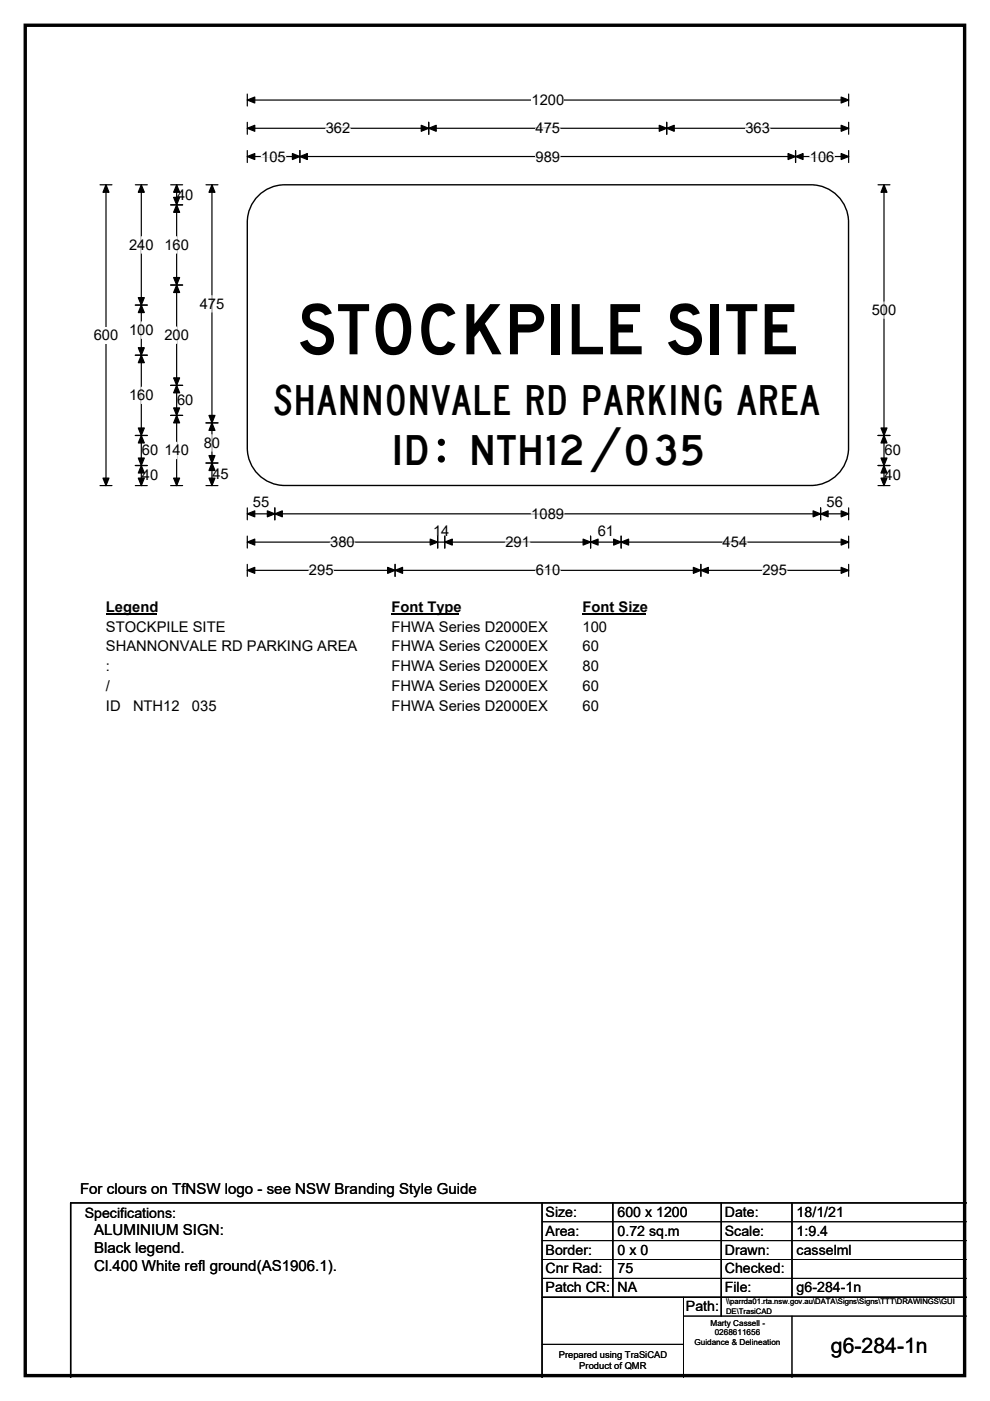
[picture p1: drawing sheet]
<svg xmlns="http://www.w3.org/2000/svg" width="210mm" height="297mm" viewBox="0 0 210 297" stroke-linecap="round" stroke-linejoin="round" font-family="sans-serif">
<path d="M5.4 5.4h199.2v286.3h-199.2z" fill="none" stroke="#000" stroke-width=".72"/>
<path d="M52.5 19.9v2.6M180 19.9v2.6M52.5 21.2h127.5" fill="none" stroke="#000" stroke-width=".25"/>
<path d="M52.5 21.2l1.5-.6v1.2zM178.4 20.6l1.6 .6-1.6 .6z" fill="#000" stroke="#000" stroke-width=".25"/>
<path d="M112.8 19.5h6.9v3.5h-6.9z" fill="#fff"/>
<g fill="none" stroke="#000" stroke-width=".25">
<path d="M21.2 39.2h2.5M22.5 39.2v63.8M52.5 27.2h127.5M52.5 25.9v2.6M52.5 31.9v2.6M52.5 33.2h127.5M63.6 31.9v2.6M90.9 25.9v2.6M141.4 25.9v2.6M168.7 31.9v2.6M180 25.9v2.6M180 31.9v2.6"/>
<path d="M21.2 103h2.5M52.5 107.7v2.5M52.5 113.7v2.5M52.5 119.7v2.5M52.5 108.9h127.5M52.5 114.9h127.5M58.3 107.7v2.5M83.8 119.7v2.5M92.8 113.7v2.5M94.3 113.7v2.5M125.3 113.7v2.5M131.7 113.7v2.5"/>
<path d="M148.7 119.7v2.5M174.1 107.7v2.5M180 107.7v2.5M180 113.7v2.5M180 119.7v2.5M52.5 120.9h127.5"/>
</g>
<g fill="#000" stroke="#000" stroke-width=".25">
<path d="M22.5 39.2l.6 1.6h-1.3zM52.5 27.2l1.5-.6v1.2zM52.5 33.2l1.5-.6v1.2zM63.6 33.2l1.6-.6v1.2zM62 32.6l1.6 .6-1.6 .6zM90.9 27.2l1.6-.6v1.2zM89.3 26.6l1.6 .6-1.6 .6zM139.8 26.6l1.6 .6-1.6 .6zM141.4 27.2l1.6-.6v1.2zM167.2 32.6l1.5 .6-1.5 .6zM168.7 33.2l1.6-.6v1.2zM178.4 26.6l1.6 .6-1.6 .6z"/>
<path d="M178.4 32.6l1.6 .6-1.6 .6zM21.8 101.4h1.3l-.6 1.6zM52.5 108.9l1.5-.6v1.3zM52.5 114.9l1.5-.6v1.3zM58.3 108.9l1.6-.6v1.3zM56.7 108.3l1.6 .6-1.6 .7zM91.2 114.3l1.6 .6-1.6 .7zM94.3 114.9l1.6-.6v1.3zM123.7 114.3l1.6 .6-1.6 .7zM125.3 114.9l1.6-.6v1.3zM130.2 114.3l1.5 .6-1.5 .7zM131.7 114.9l1.6-.6v1.3z"/>
<path d="M172.5 108.3l1.6 .6-1.6 .7zM174.1 108.9l1.5-.6v1.3zM178.4 108.3l1.6 .6-1.6 .7zM178.4 114.3l1.6 .6-1.6 .7zM52.5 120.9l1.5-.6v1.3zM83.8 120.9l1.6-.6v1.3zM82.2 120.3l1.6 .6-1.6 .7zM147.1 120.3l1.6 .6-1.6 .7zM148.7 120.9l1.5-.6v1.3zM178.4 120.3l1.6 .6-1.6 .7z"/>
</g>
<g fill="none" stroke="#fff" stroke-width=".25">
<path d="M55.4 33.2h5.2M69.1 27.2h5.2M113.6 27.2h5.2M113.6 33.2h5.2M158.1 27.2h5.2M171.8 33.2h5.2M70 114.9h5.2M107.2 114.9h5.2M112.7 108.9h6.9M153.3 114.9h5.2M65.5 120.9h5.2M113.6 120.9h5.2"/>
<path d="M161.7 120.9h5.2"/>
</g>
<path d="M19.9 69.3h5.2v3.5h-5.2z" fill="#fff"/>
<g fill="none" stroke="#000" stroke-width=".25">
<path d="M28.7 39.2h2.5M30 39.2v63.8M36.2 39.2h2.5M37.5 39.2v63.8M43.7 39.2h2.5M45 39.2v63.8M186.2 39.2h2.6M187.5 39.2v63.8M36.2 43.4h2.5M28.7 64.7h2.5M28.7 75.3h2.5M36.2 60.4h2.5"/>
<path d="M28.7 92.3h2.5M28.7 98.7h2.5M36.2 81.7h2.5M36.2 88.1h2.5M43.7 89.7h2.5M43.7 98.2h2.5M186.2 92.3h2.6M186.2 98.7h2.6M28.7 103h2.5M36.2 103h2.5M43.7 103h2.5M186.2 103h2.6"/>
</g>
<g fill="#000" stroke="#000" stroke-width=".25">
<path d="M30 39.2l.6 1.6h-1.3zM37.5 39.2l.6 1.6h-1.3zM45 39.2l.6 1.6h-1.3zM187.5 39.2l.6 1.6h-1.2zM37.5 43.4l.6 1.6h-1.3zM36.8 41.8h1.3l-.6 1.6zM30 64.7l.6 1.6h-1.3zM29.3 73.7h1.3l-.6 1.6zM29.3 63.1h1.3l-.6 1.6zM30 75.3l.6 1.6h-1.3zM36.8 58.8h1.3l-.6 1.6zM37.5 60.4l.6 1.6h-1.3z"/>
<path d="M29.3 90.7h1.3l-.6 1.6zM30 92.3l.6 1.6h-1.3zM29.3 97.1h1.3l-.6 1.6zM30 98.7l.6 1.6h-1.3zM36.8 80.1h1.3l-.6 1.6zM37.5 81.7l.6 1.6h-1.3zM36.8 86.5h1.3l-.6 1.6zM37.5 88.1l.6 1.6h-1.3zM45 89.7l.6 1.5h-1.3zM44.3 96.6h1.3l-.6 1.6zM44.3 88.1h1.3l-.6 1.6zM45 98.2l.6 1.6h-1.3z"/>
<path d="M187.5 92.3l.6 1.6h-1.2zM186.9 97.1h1.2l-.6 1.6zM186.9 90.7h1.2l-.6 1.6zM187.5 98.7l.6 1.6h-1.2zM29.3 101.4h1.3l-.6 1.6zM36.8 101.4h1.3l-.6 1.6zM44.3 101.4h1.3l-.6 1.6zM186.9 101.4h1.2l-.6 1.6z"/>
</g>
<path d="M30 50.2v3.5M37.5 50.2v3.5M30 68.2v3.6M37.5 69.3v3.5M45 62.7v3.5M187.5 64v3.5M30 82.1v3.5M37.5 93.8v3.5M45 92.2v3.5" fill="none" stroke="#fff" stroke-width=".25"/>
<path d="M22.5 126.9h10.7v3.5h-10.7z" fill="#fff"/>
<path d="M22.5 130.2h10.7" fill="none" stroke="#000" stroke-width=".32"/>
<path d="M83 126.9h14.4v3.5h-14.4z" fill="#fff"/>
<path d="M83 130.2h14.4" fill="none" stroke="#000" stroke-width=".32"/>
<path d="M123.6 126.9h13.4v3.5h-13.4z" fill="#fff"/>
<path d="M123.6 130.2h13.4" fill="none" stroke="#000" stroke-width=".32"/>
<g fill="#fff">
<path d="M22.5 131.1h25.2v3.5h-25.2z"/>
<path d="M83 131.1h33.1v3.5h-33.1z"/>
<path d="M123.6 131.1h5.2v3.5h-5.2z"/>
<path d="M22.5 135.3h53v3.5h-53z"/>
<path d="M83 135.3h33.1v3.5h-33.1z"/>
<path d="M123.6 135.3h3.4v3.5h-3.4z"/>
<path d="M22.5 139.5h.8v3.5h-.8z"/>
<path d="M83 139.5h33.1v3.5h-33.1z"/>
<path d="M123.6 139.5h3.4v3.5h-3.4z"/>
<path d="M22.5 143.7h.9v3.5h-.9z"/>
<path d="M83 143.7h33.1v3.5h-33.1z"/>
<path d="M123.6 143.7h3.4v3.5h-3.4z"/>
<path d="M22.5 147.9h23.4v3.5h-23.4z"/>
<path d="M83 147.9h33.1v3.5h-33.1z"/>
<path d="M123.6 147.9h3.4v3.5h-3.4z"/>
</g>
<path d="M54.8 41.5a7.9 7.9 0 0 1 5.6-2.3h111.6a8 8 0 0 1 8 7.9v47.9a8 8 0 0 1-8 7.9h-111.6a8 8 0 0 1-7.9-7.9v-47.9a7.9 7.9 0 0 1 2.3-5.6z" fill-rule="evenodd" fill="#fff" stroke="#fff" stroke-width=".21"/>
<path d="M54.8 41.5a7.9 7.9 0 0 1 5.6-2.3h111.6a8 8 0 0 1 8 7.9v47.9a8 8 0 0 1-8 7.9h-111.6a8 8 0 0 1-7.9-7.9v-47.9a7.9 7.9 0 0 1 2.3-5.6zM115 255v37M130 255v20M153 255v24M168 255v20M205 255h-190v37M115 275h90" fill="none" stroke="#000" stroke-width=".3"/>
<path d="M115 259h90M115 263h90M115 267h90M115 271h90M145 279h60M145 275v17M168 279v13M115 285h30" fill="none" stroke="#000" stroke-width=".21"/>
<text font-size="14.8" x="63.1" y="75.1">STOCKPILE SITE</text>
<text font-size="11.8" x="92.5" y="97.9">:</text>
<g font-size="8.8">
<text x="57.9" y="87.9">SHANNONVALE RD PARKING AREA</text>
<text x="83.1" y="98.6">ID</text>
<text x="99.4" y="98.6">NTH12/035</text>
</g>
<text font-size="4.5" x="176.2" y="286.9">g6-284-1n</text>
<g font-size="3.2">
<text x="17" y="253.1">For clours on TfNSW logo - see NSW Branding Style Guide</text>
<text x="20" y="261.9">ALUMINIUM SIGN:</text>
<text x="20" y="265.7">Black legend.</text>
<text x="20" y="269.6">Cl.400 White refl ground(AS1906.1).</text>
</g>
<g font-size="3.1">
<text x="112.8" y="22.3">1200</text>
<text x="69.1" y="28.3">362</text>
<text x="113.6" y="28.3">475</text>
<text x="158.1" y="28.3">363</text>
<text x="55.4" y="34.2">105</text>
<text x="113.6" y="34.2">989</text>
<text x="171.8" y="34.2">106</text>
<text x="37.6" y="42.4">40</text>
<text x="27.4" y="53">240</text>
<text x="34.9" y="53">160</text>
<text x="42.4" y="65.5">475</text>
<text x="27.4" y="71">100</text>
<text x="184.9" y="66.8">500</text>
<text x="19.9" y="72.1">600</text>
<text x="34.9" y="72.1">200</text>
<text x="27.4" y="84.9">160</text>
<text x="37.6" y="85.9">60</text>
<text x="43.2" y="95">80</text>
<text x="30.1" y="96.6">60</text>
<text x="30.1" y="101.9">40</text>
<text x="34.9" y="96.6">140</text>
<text x="45.1" y="101.6">45</text>
<text x="187.6" y="96.6">60</text>
<text x="187.6" y="101.9">40</text>
<text x="53.6" y="107.5">55</text>
<text x="175.3" y="107.5">56</text>
<text x="91.9" y="113.5">14</text>
<text x="112.7" y="110">1089</text>
<text x="126.8" y="113.5">61</text>
<text x="70" y="116">380</text>
<text x="107.2" y="116">291</text>
<text x="153.3" y="116">454</text>
<text x="65.5" y="122">295</text>
<text x="113.6" y="122">610</text>
<text x="161.7" y="122">295</text>
<text x="22.5" y="129.7">Legend</text>
<text x="83" y="129.7">Font Type</text>
<text x="123.6" y="129.7">Font Size</text>
<text x="22.5" y="133.9">STOCKPILE SITE</text>
<text x="83" y="133.9">FHWA Series D2000EX</text>
<text x="123.6" y="133.9">100</text>
<text x="22.5" y="138.1">SHANNONVALE RD PARKING AREA</text>
<text x="22.5" y="142.3">:</text>
<text x="83" y="138.1">FHWA Series C2000EX</text>
<text x="83" y="142.3">FHWA Series D2000EX</text>
<text x="123.6" y="138.1">60</text>
<text x="123.6" y="142.3">80</text>
<text x="22.5" y="146.5">/</text>
<text x="83" y="146.5">FHWA Series D2000EX</text>
<text x="123.6" y="146.5">60</text>
<text x="22.5" y="150.7">ID</text>
<text x="28.2" y="150.7">NTH12</text>
<text x="40.7" y="150.7">035</text>
<text x="83" y="150.7">FHWA Series D2000EX</text>
<text x="123.6" y="150.7">60</text>
</g>
<g font-size="3">
<text x="115.7" y="258">Size:</text>
<text x="131" y="258">600 x 1200</text>
<text x="153.7" y="258">Date:</text>
<text x="169" y="258">18/1/21</text>
<text x="18" y="258.2">Specifications:</text>
<text x="115.7" y="262">Area:</text>
<text x="131" y="262">0.72 sq.m</text>
<text x="153.7" y="262">Scale:</text>
<text x="169" y="262">1:9.4</text>
<text x="115.7" y="266">Border:</text>
<text x="115.7" y="270">Cnr Rad:</text>
<text x="131" y="266">0 x 0</text>
<text x="131" y="270">75</text>
<text x="153.7" y="266">Drawn:</text>
<text x="153.7" y="270">Checked:</text>
<text x="169" y="266">casselml</text>
<text x="115.7" y="274">Patch CR:</text>
<text x="131" y="274">NA</text>
<text x="153.7" y="274">File:</text>
<text x="169" y="274">g6-284-1n</text>
<text x="145.5" y="278">Path:</text>
</g>
<g font-size="2">
<text x="118.5" y="287.8">Prepared using TraSiCAD</text>
<text x="122.9" y="290.2">Product of QMR</text>
</g>
<g font-size="1.7">
<text x="150.7" y="281.1">Marty Cassell -</text>
<text x="147.3" y="285.2">Guidance &amp; Delineation</text>
<text x="151.6" y="283.1">0268611656</text>
</g>
<g font-size="1.6">
<text x="154" y="276.6">\\parrda01.rta.nsw.gov.au\DATA\Signs\Signs\TTT\DRAWINGS\GUI</text>
<text x="154" y="278.5">DE\TrasiCAD</text>
</g>
</svg>
